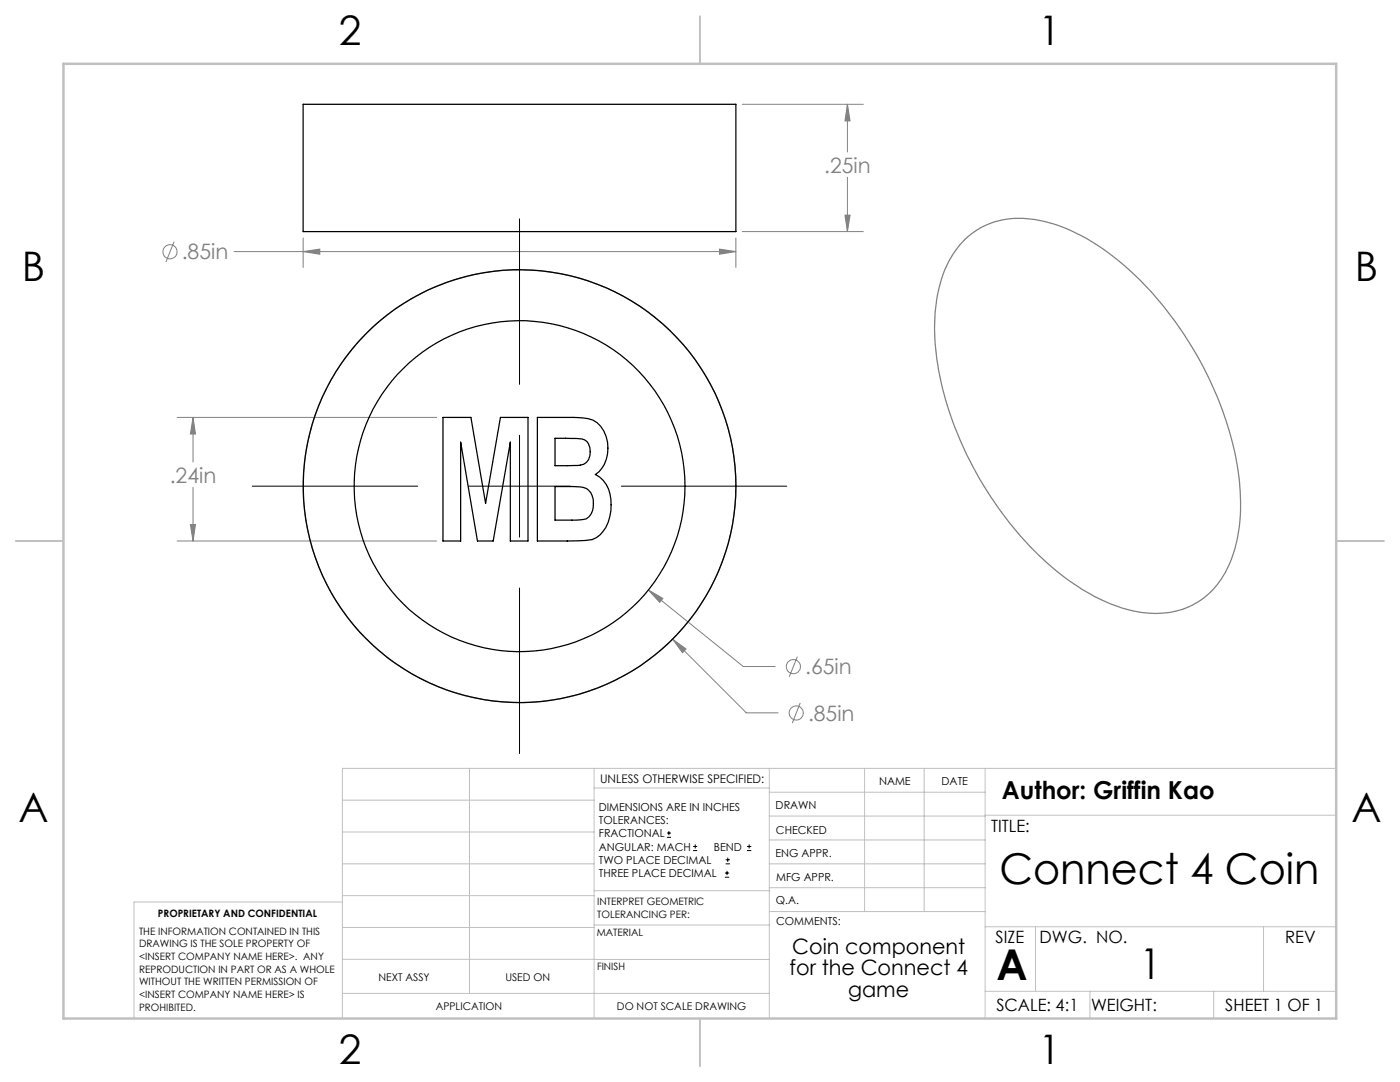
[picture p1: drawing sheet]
<svg xmlns="http://www.w3.org/2000/svg" width="279mm" height="216mm" viewBox="0 0 279 216" stroke-linecap="round" stroke-linejoin="round" font-family="sans-serif">
<g fill="none" stroke="#808080" stroke-width=".2">
<path d="M148.1 20.8h24.2M169.1 20.8v9.5M169.1 35.4v10.8M169.1 20.8l.6 3.3h-1.1zM34.7 48.2l-1.6 4M46.7 50.2h100.2M60.5 50.2l3.3-.5v1zM60.5 47.5v5.9M143.6 49.7l3.3 .5-3.3 .5zM146.9 47.5v5.9M148.1 46.2h24.2M168.6 42.9h1.1l-.6 3.3z"/>
<path d="M35.3 83.3h51.8M38.5 83.3l.5 3.3h-1zM38.5 83.3v8.9M38.5 97.2v10.7M35.3 107.9h51.8M38 104.7h1l-.5 3.2zM129.4 117.7l18.9 15.3h6.4M129.4 117.7l2.9 1.7-.6 .8zM134.2 127.5l2.7 2-.7 .7zM134.2 127.5l14.7 14.7h6.4M159.1 131l-1.6 4M159.7 140.3l-1.6 4"/>
<circle cx="33.9" cy="50.2" r="1.41"/>
<circle cx="158.3" cy="133" r="1.41"/>
<circle cx="158.9" cy="142.3" r="1.41"/>
</g>
<g fill="none" stroke="#000" stroke-width=".2">
<path d="M103.7 43.7v33M50.3 97h33.1M93.5 97h20.3M103.7 86.9v20.3M124 97h33M103.7 117.3v33.1M133.1 167.1h.8M133.1 166.2h.8M133.5 165.8v.9M138.3 169.7h.8M138.3 168.9h.8M138.7 168.5v.8"/>
<path d="M144.7 175h.8M144.7 174.2h.8M144.8 172.4h.9M144.8 171.6h.9M145.1 173.8v.8M145.2 171.1v.9M149.1 169.7h.8M149.1 168.9h.8M149.5 168.5v.8"/>
</g>
<g fill="none" stroke="#808080" stroke-width=".25">
<path d="M192.5 47.8a16.3 16.3 0 0 1 15.4-3.7 38.6 38.6 0 0 1 17.3 9.6 70.4 70.4 0 0 1 22.1 41.5 33 33 0 0 1-2.2 17.8 15.5 15.5 0 0 1-16.6 9.3 33.9 33.9 0 0 1-16.5-7.4 69.7 69.7 0 0 1-25.1-44.1 32.8 32.8 0 0 1 2.4-18.5 18.5 18.5 0 0 1 3.2-4.5z"/>
<circle cx="103.7" cy="97" r="43.2"/>
</g>
<g fill="none" stroke="#c0c0c0" stroke-width=".2">
<path d="M68.3 159.7h50.3M93.7 153.3v44.9M118.6 153.3v49.9M118.6 157.2h34.9M153.5 153.3v49.9M153.5 158.1h43.1M172.5 153.3v28.6M184.4 153.3v28.6M196.6 153.3v49.9M266.7 153.3h-198.4v49.9M68.3 178.7h50.3M68.3 172.4h50.3"/>
<path d="M68.3 166h50.3M68.3 180h-41.6v23.2M118.6 177.7h35M153.5 167.6h43.1M153.5 162.8h43.1M153.5 172.4h43.1M153.5 177.1h43.1M196.6 162.7h70.1M68.3 198.2h85.2M68.3 191.4l85.2 .1M68.3 185.1h50.3M118.6 184.6h35"/>
<path d="M153.6 181.9h43M196.6 197.8h70.1M196.6 184.9h70.1M206.7 184.9v12.9M217.5 197.8v5.4M242.2 197.8v5.4M252.2 184.9v12.9"/>
</g>
<path d="M139.7 3.2v9.5M3.1 107.9h9.6M266.7 107.9h9.5M139.7 203.2v9.6" fill="none" stroke="#c0c0c0" stroke-width=".25"/>
<path d="M12.7 12.7h254v190.5h-254z" fill="none" stroke="#c0c0c0" stroke-width=".5"/>
<path d="M38 104.7h1l-.5 3.2zM38.5 83.3l.5 3.3h-1zM134.2 127.5l2 2.7 .7-.7zM129.4 117.7l2.3 2.5 .6-.8zM168.6 42.9h1.1l-.6 3.3zM169.1 20.8l.6 3.3h-1.1zM143.6 49.7l3.3 .5-3.3 .5zM60.5 50.2l3.3-.5v1z" fill="#808080"/>
<g fill="none" stroke="#000" stroke-width=".25">
<path d="M60.5 20.8h86.4v25.4h-86.4zM88.4 83.3h5.6l2.9 17.1 3-17.1h5.5v24.6h-3.6v-19.7l-3.4 19.7h-3.1l-3.4-19.7v19.7h-3.5zM107.2 83.3h7.2a12.3 12.3 0 0 1 3.9 .5 6.7 6.7 0 0 1 2.3 8.9l-1.1 1.5-.7 .5a6.1 6.1 0 0 1 3.2 6 7.6 7.6 0 0 1-3 6.6l-.8 .4a65.2 65.2 0 0 1-11 .2zM110.8 97.1h4.3a2.95 2.95 0 0 1 3.3 3.4 3.3 3.3 0 0 1-1.4 3l-2.2 .3h-4zM110.8 87.5h4.2a2.31 2.31 0 0 1 2.8 2.6 2.52 2.52 0 0 1-3.1 2.8h-3.9z"/>
<circle cx="103.7" cy="97" r="43.2"/>
<circle cx="103.7" cy="97" r="33"/>
</g>
<g font-size="8.5">
<text x="199.4" y="176.5">Connect 4 Coin</text>
<text x="198.9" y="195.5">A</text>
<text x="227.5" y="195.4">1</text>
</g>
<g font-size="8.1">
<text x="67.6" y="8.9">2</text>
<text x="207.3" y="8.9">1</text>
<text x="4.4" y="56.2">B</text>
<text x="270.4" y="56.2">B</text>
<text x="3.7" y="164.1">A</text>
<text x="269.7" y="164.1">A</text>
<text x="67.6" y="212.4">2</text>
<text x="207.3" y="212.4">1</text>
</g>
<text font-size="4.9" x="200" y="159.4">Author: Griffin Kao</text>
<g font-size="4.2" fill="#808080">
<text x="164.5" y="34.5">.25in</text>
<text x="36.3" y="51.8">.85in</text>
<text x="33.9" y="96.3">.24in</text>
<text x="160.7" y="134.6">.65in</text>
<text x="161.3" y="143.8">.85in</text>
</g>
<g font-size="4.2">
<text x="158.1" y="190.4">Coin component</text>
<text x="157.6" y="194.6">for the Connect 4</text>
<text x="169.3" y="198.9">game</text>
</g>
<g font-size="3.4">
<text x="197.8" y="166">TITLE:</text>
<text x="198.7" y="188.1">SIZE</text>
<text x="207.5" y="188.1">DWG. NO.</text>
<text x="256.5" y="188.2">REV</text>
<text x="198.8" y="201.7">SCALE: 4:1</text>
<text x="217.7" y="201.8">WEIGHT:</text>
<text x="244.5" y="201.7">SHEET 1 OF 1</text>
</g>
<text font-size="2.4" x="119.8" y="156.2">UNLESS OTHERWISE SPECIFIED:</text>
<g font-size="2.2">
<text x="119.5" y="161.8">DIMENSIONS ARE IN INCHES</text>
<text x="154.8" y="161.4">DRAWN</text>
<text x="175.4" y="156.6">NAME</text>
<text x="187.9" y="156.7">DATE</text>
<text x="119.5" y="164.4">TOLERANCES:</text>
<text x="119.5" y="167.1">FRACTIONAL</text>
<text x="154.9" y="166.3">CHECKED</text>
<text x="119.5" y="169.7">ANGULAR: MACH</text>
<text x="119.5" y="172.4">TWO PLACE DECIMAL</text>
<text x="142.5" y="169.7">BEND</text>
<text x="154.8" y="171">ENG APPR.</text>
<text x="119.5" y="175">THREE PLACE DECIMAL</text>
<text x="154.9" y="175.7">MFG APPR.</text>
<text x="154.9" y="180.4">Q.A.</text>
<text x="154.9" y="184.6">COMMENTS:</text>
</g>
<g font-size="2.1">
<text x="75.5" y="195.7">NEXT ASSY</text>
<text x="100.9" y="195.7">USED ON</text>
<text x="86.9" y="201.5">APPLICATION</text>
<text x="123.1" y="201.6">DO NOT SCALE DRAWING</text>
</g>
<g font-size="2">
<text x="31.5" y="182.9">PROPRIETARY AND CONFIDENTIAL</text>
<text x="119.2" y="180.6">INTERPRET GEOMETRIC</text>
<text x="119.2" y="183.1">TOLERANCING PER:</text>
<text x="27.8" y="186.5">THE INFORMATION CONTAINED IN THIS</text>
<text x="27.8" y="189">DRAWING IS THE SOLE PROPERTY OF</text>
<text x="27.8" y="191.6">&lt;INSERT COMPANY NAME HERE&gt;. ANY</text>
<text x="119.1" y="186.7">MATERIAL</text>
<text x="27.8" y="194.1">REPRODUCTION IN PART OR AS A WHOLE</text>
<text x="27.8" y="196.6">WITHOUT THE WRITTEN PERMISSION OF</text>
<text x="119.1" y="193.5">FINISH</text>
<text x="27.8" y="199.1">&lt;INSERT COMPANY NAME HERE&gt; IS</text>
<text x="27.8" y="201.7">PROHIBITED.</text>
</g>
</svg>
